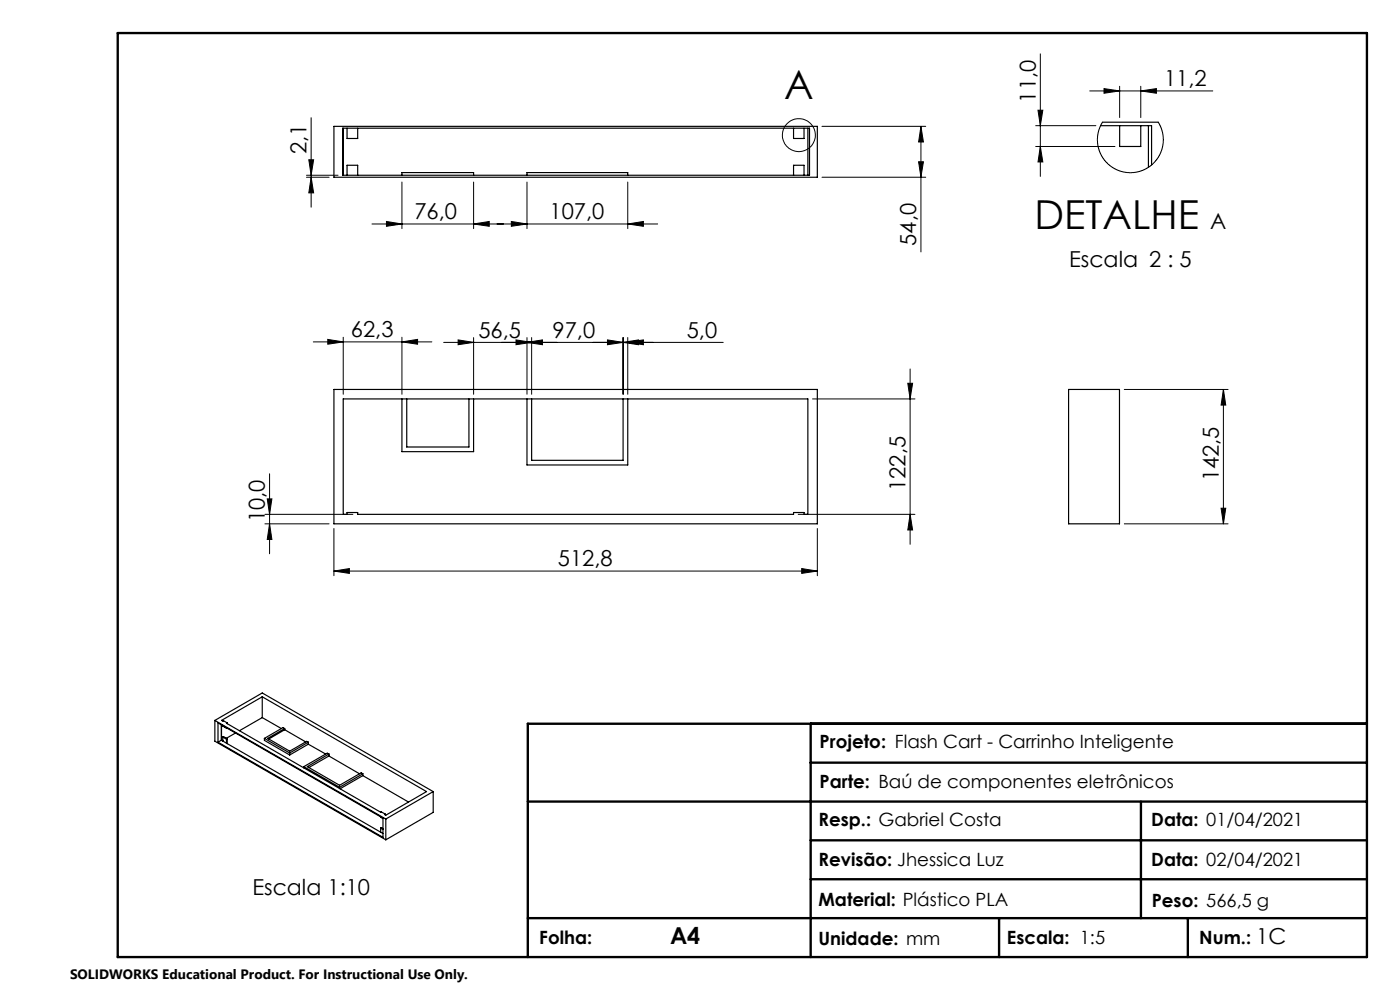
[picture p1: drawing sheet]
<svg xmlns="http://www.w3.org/2000/svg" width="297mm" height="210mm" viewBox="0 0 297 210" stroke-linecap="round" stroke-linejoin="round" font-family="sans-serif">
<g fill="none" stroke="#000" stroke-width=".21">
<path d="M220.7 11.4v26M231.2 19.3h26.1M234.2 18.8l3.3 .5-3.3 .5zM237.5 18.3v6.6M242 19.3l3.3-.5v1zM242 18.3v6.6M65 37.6h4.8M65 37.2h6.7M65.5 33.9h1l-.5 3.3zM66 25v18.9M66 37.6l.5 3.3h-1zM85.3 38.6v9.9"/>
<path d="M100.5 38.6v9.9M111.8 38.6v9.9M133.2 38.6v9.9M174.4 37.6h22M174.4 26.8h22M194.9 34.3h1l-.5 3.3zM195.4 26.8l.5 3.3h-1zM195.4 26.8v26.6M219.7 31.1h16.8M219.7 26.7h12.8M220.2 23.4h1l-.5 3.3zM220.7 31.1l.5 3.3h-1z"/>
<path d="M233.9 25.9l-.8 1.6-.3 1.8 .2 2.1 .7 1.7 1 1.4 1.3 1.1 1.8 .8 1.8 .2 1.8-.1 1.8-.7 1.2-.9 1.4-1.6 .8-1.9 .2-1.9-.4-2.2-.7-1.4M78.9 47.5h60.6M82 47l3.3 .5-3.3 .5zM100.5 47.5l3.3-.5v1zM108.5 47l3.3 .5-3.3 .5zM133.2 47.5l3.3-.5v1zM66.5 72.5h25.1M69.5 72l3.3 .5-3.3 .5zM72.8 71.5v12.1M85.3 72.5l3.3-.5v1zM85.3 71.5v12.1M94.1 72.6h59.3"/>
<path d="M97.2 72.1l3.3 .5-3.3 .5zM100.5 71.6v12M109.5 72.1l3.3 .5-3.3 .5zM111.8 72.6l3.3-.5v1zM111.8 71.6v12M112.8 71.6v12M128.9 72.1l3.3 .5-3.3 .5zM132.2 72.6l3.3-.5v1zM132.2 71.6v12M133.2 72.6l3.3-.5v1zM133.2 71.6v12M193.1 78.3v37.2"/>
<path d="M172.4 84.6h21.7M192.6 81.3h1l-.5 3.3zM238.5 82.6h22M259.5 82.6l.5 3.3h-1zM259.5 82.6v28.5M56.2 111.1h13.6M56.2 109.1h18.7M56.7 105.8h1l-.5 3.3zM57.2 100.5v17M57.2 111.1l.5 3.3h-1zM70.8 112.1v10M169.3 109.1h24.8"/>
<path d="M173.4 112.1v10M193.1 109.1l.5 3.3h-1zM238.5 111.1h22M259 107.8h1l-.5 3.3zM70.8 121.1l3.3-.5v1zM70.8 121.1h102.6M170.1 120.6l3.3 .5-3.3 .5z"/>
<circle cx="169.5" cy="28.7" r="3.5"/>
</g>
<path d="M25 7h265v196h-265zM172 153.5v49.5M290 153.5h-178v49.5M112 170h178M172 178.3h118M172 161.8h118M242 170v24.8M112 194.8h178M172 186.5h118M211.9 194.8v8.2M252 194.8v8.2" fill="none" stroke="#000" stroke-width=".5"/>
<g fill="#000">
<path d="M66 37.6l.5 3.3h-1zM65.5 33.9h1l-.5 3.3zM57.2 111.1l.5 3.3h-1zM56.7 105.8h1l-.5 3.3zM220.7 31.1l.5 3.3h-1zM220.2 23.4h1l-.5 3.3z"/>
<path d="M195.4 26.8l.5 3.3h-1zM194.9 34.3h1l-.5 3.3zM192.6 81.3h1l-.5 3.3zM193.1 109.1l.5 3.3h-1zM259.5 82.6l.5 3.3h-1zM259 107.8h1l-.5 3.3z"/>
<path d="M133.2 47.5l3.3-.5v1zM108.5 47l3.3 .5-3.3 .5zM100.5 47.5l3.3-.5v1zM82 47l3.3 .5-3.3 .5z"/>
<path d="M109.5 72.1l3.3 .5-3.3 .5zM132.2 72.6l3.3-.5v1zM128.9 72.1l3.3 .5-3.3 .5zM133.2 72.6l3.3-.5v1zM97.2 72.1l3.3 .5-3.3 .5zM111.8 72.6l3.3-.5v1zM69.5 72l3.3 .5-3.3 .5zM85.3 72.5l3.3-.5v1zM234.2 18.8l3.3 .5-3.3 .5zM242 19.3l3.3-.5v1z"/>
<path d="M70.8 121.1l3.3-.5v1zM170.1 120.6l3.3 .5-3.3 .5z"/>
</g>
<g fill="none" stroke="#000" stroke-width=".25">
<path d="M70.8 26.8h102.6v10.8h-102.6zM72.7 27.2h99v10h-99zM72.8 27.2v10M73.6 27.2v2.2h2.3v-2.2M73.6 37.2v-2.1h2.3v2.1M85.3 37.2v-.6h15.2v.6M111.8 37.2v-.6h21.4v.6M168.3 27.2v2.2h2.3v-2.2M168.3 37.2v-2.1h2.3v2.1M171.4 27.2v10M233.5 26.7h10.8v8.3M233.9 25.9h11.8"/>
<path d="M237.5 26.7v4.4h4.5v-4.4M243.6 26.7v8.8M70.8 82.6h102.6v28.5h-102.6zM72.8 84.6h98.6v24.5h-.8v-.4h-2.3v.4h-92.4v-.4h-2.3v.4h-.8zM85.3 84.6v11.2h15.2v-11.2M86.3 84.6v10.2h13.2v-10.2M111.8 84.6v14h21.4v-14M112.8 84.6v13h19.4v-13M226.7 82.6h10.8v28.5h-10.8zM45.6 152.8v4.4l36.2 20.9M45.6 152.8l36.2 20.9M45.6 152.8l10-5.8 36.3 20.9"/>
<path d="M46.2 153.3l35 20.3v4l-35-20.2zM47 157l-.8 .4M47 157h.1M47 153.7v3.3M47 157l.3 .2M47 153.8v3.2M47.3 157.2l.7 .4M47.3 153.9l.7 .6M47.3 156.3v.9M47.3 157l-.2 .1M47.3 156.3l.1-.1 .8 .5M47.3 156.3l.7 .5"/>
<path d="M48 157.6l32.8 18.9M48 154.4v.1M48 156.8v.8M48.1 154.4l-.1 .1M48.2 153.3l-.2 .1 32.8 18.9 .1-.1 .8 .5M48.2 153.3v.2M48.2 156.7v1.1M48.2 156.7l-.2 .1M50 155.5l-2 1.1M55.6 147.8l-8.6 5 .4 .1 .8 .4M55.6 147.8l34.9 20.1-8.7 5-.2-.2h.1M55.6 147.8v4.4"/>
<path d="M55.6 152.2l4.1 2.3M55.6 152.2l-4.8 2.8M56.1 156.6v.4l5.4 3.2M56.1 156.6l5.4 3.1M60.4 154.5v.3M60.4 154.5l-.4-.2-3.9 2.3M60.4 154.5l-3.6 2.1 4.7 2.7 3.6-2 .3 .1M60.4 154.8l4.4 2.6M60.4 154.8l-3.4 2M61.5 159.7v.5M65.4 157.4v.5M65.4 157.9l3.7 2"/>
<path d="M65.4 157.4l-3.9 2.3M65.4 157.9l-3.9 2.3M69.8 159.9l-4.6 2.7 6.8 4 4.6-2.7 .4 .2M69.8 159.9v.5M69.8 159.9l-.4-.1-4.9 2.8M64.5 162.6v.3M64.5 162.6l7.5 4.4M69.8 160.4l6.5 3.7M69.8 160.4l-4.3 2.4M72 167v.3M77 164.1v.4M77 164.5l9.7 5.6"/>
<path d="M77 164.1l-5 2.9M77 164.5l-4.9 2.8M80.8 173.3l.4 .3M80.8 175.7v.8M80.8 176.5l.4 .3M80.8 175.7l.4 .3M80.8 175.7l.1-.1 .3 .2M81.7 172.7v.2M81.8 173.7v4.4M91.9 167.9l-10.1 5.8M91.9 167.9v4.4l-10.1 5.8"/>
</g>
<g font-size="8.5">
<text x="166.4" y="20.9">A</text>
<text x="219.4" y="48.5">DETALHE</text>
</g>
<text font-size="4.9" x="142.1" y="200.2">A4</text>
<g font-size="4.7">
<text x="219.7" y="21.8" transform="rotate(-90 219.7 21.8)">11,0</text>
<text x="247" y="18.3">11,2</text>
<text x="65" y="32.7" transform="rotate(-90 65 32.7)">2,1</text>
<text x="87.9" y="46.5">76,0</text>
<text x="116.6" y="46.5">107,0</text>
<text x="194.4" y="52.1" transform="rotate(-90 194.4 52.1)">54,0</text>
<text x="256.7" y="48.5">A</text>
<text x="226.8" y="56.7">Escala 2 : 5</text>
<text x="74.4" y="71.5">62,3</text>
<text x="101.5" y="71.6">56,5</text>
<text x="117.2" y="71.6">97,0</text>
<text x="145.7" y="71.6">5,0</text>
<text x="192.1" y="104.2" transform="rotate(-90 192.1 104.2)">122,5</text>
<text x="258.5" y="102.1" transform="rotate(-90 258.5 102.1)">142,5</text>
<text x="56.2" y="110.8" transform="rotate(-90 56.2 110.8)">10,0</text>
<text x="118.4" y="120.1">512,8</text>
<text x="53.5" y="189.9">Escala 1:10</text>
<text x="266.5" y="200.2">1C</text>
</g>
<g font-size="3.9">
<text x="173.9" y="158.6">Projeto: Flash Cart - Carrinho Inteligente</text>
<text x="173.9" y="167.2">Parte: Baú de componentes eletrônicos</text>
<text x="173.6" y="175.1">Resp.: Gabriel Costa</text>
<text x="244.2" y="175.3">Data: 01/04/2021</text>
<text x="173.6" y="183.7">Revisão: Jhessica Luz</text>
<text x="244.2" y="183.7">Data: 02/04/2021</text>
<text x="173.6" y="192.2">Material: Plástico PLA</text>
<text x="244.3" y="192.3">Peso: 566,5 g</text>
<text x="114.4" y="200.2">Folha:</text>
<text x="173.6" y="200.4">Unidade: mm</text>
<text x="213.6" y="200.2">Escala: 1:5</text>
<text x="254.4" y="200.2">Num.:</text>
</g>
<text font-size="2.9" x="14.9" y="207.6">SOLIDWORKS Educational Product. For Instructional Use Only.</text>
</svg>
